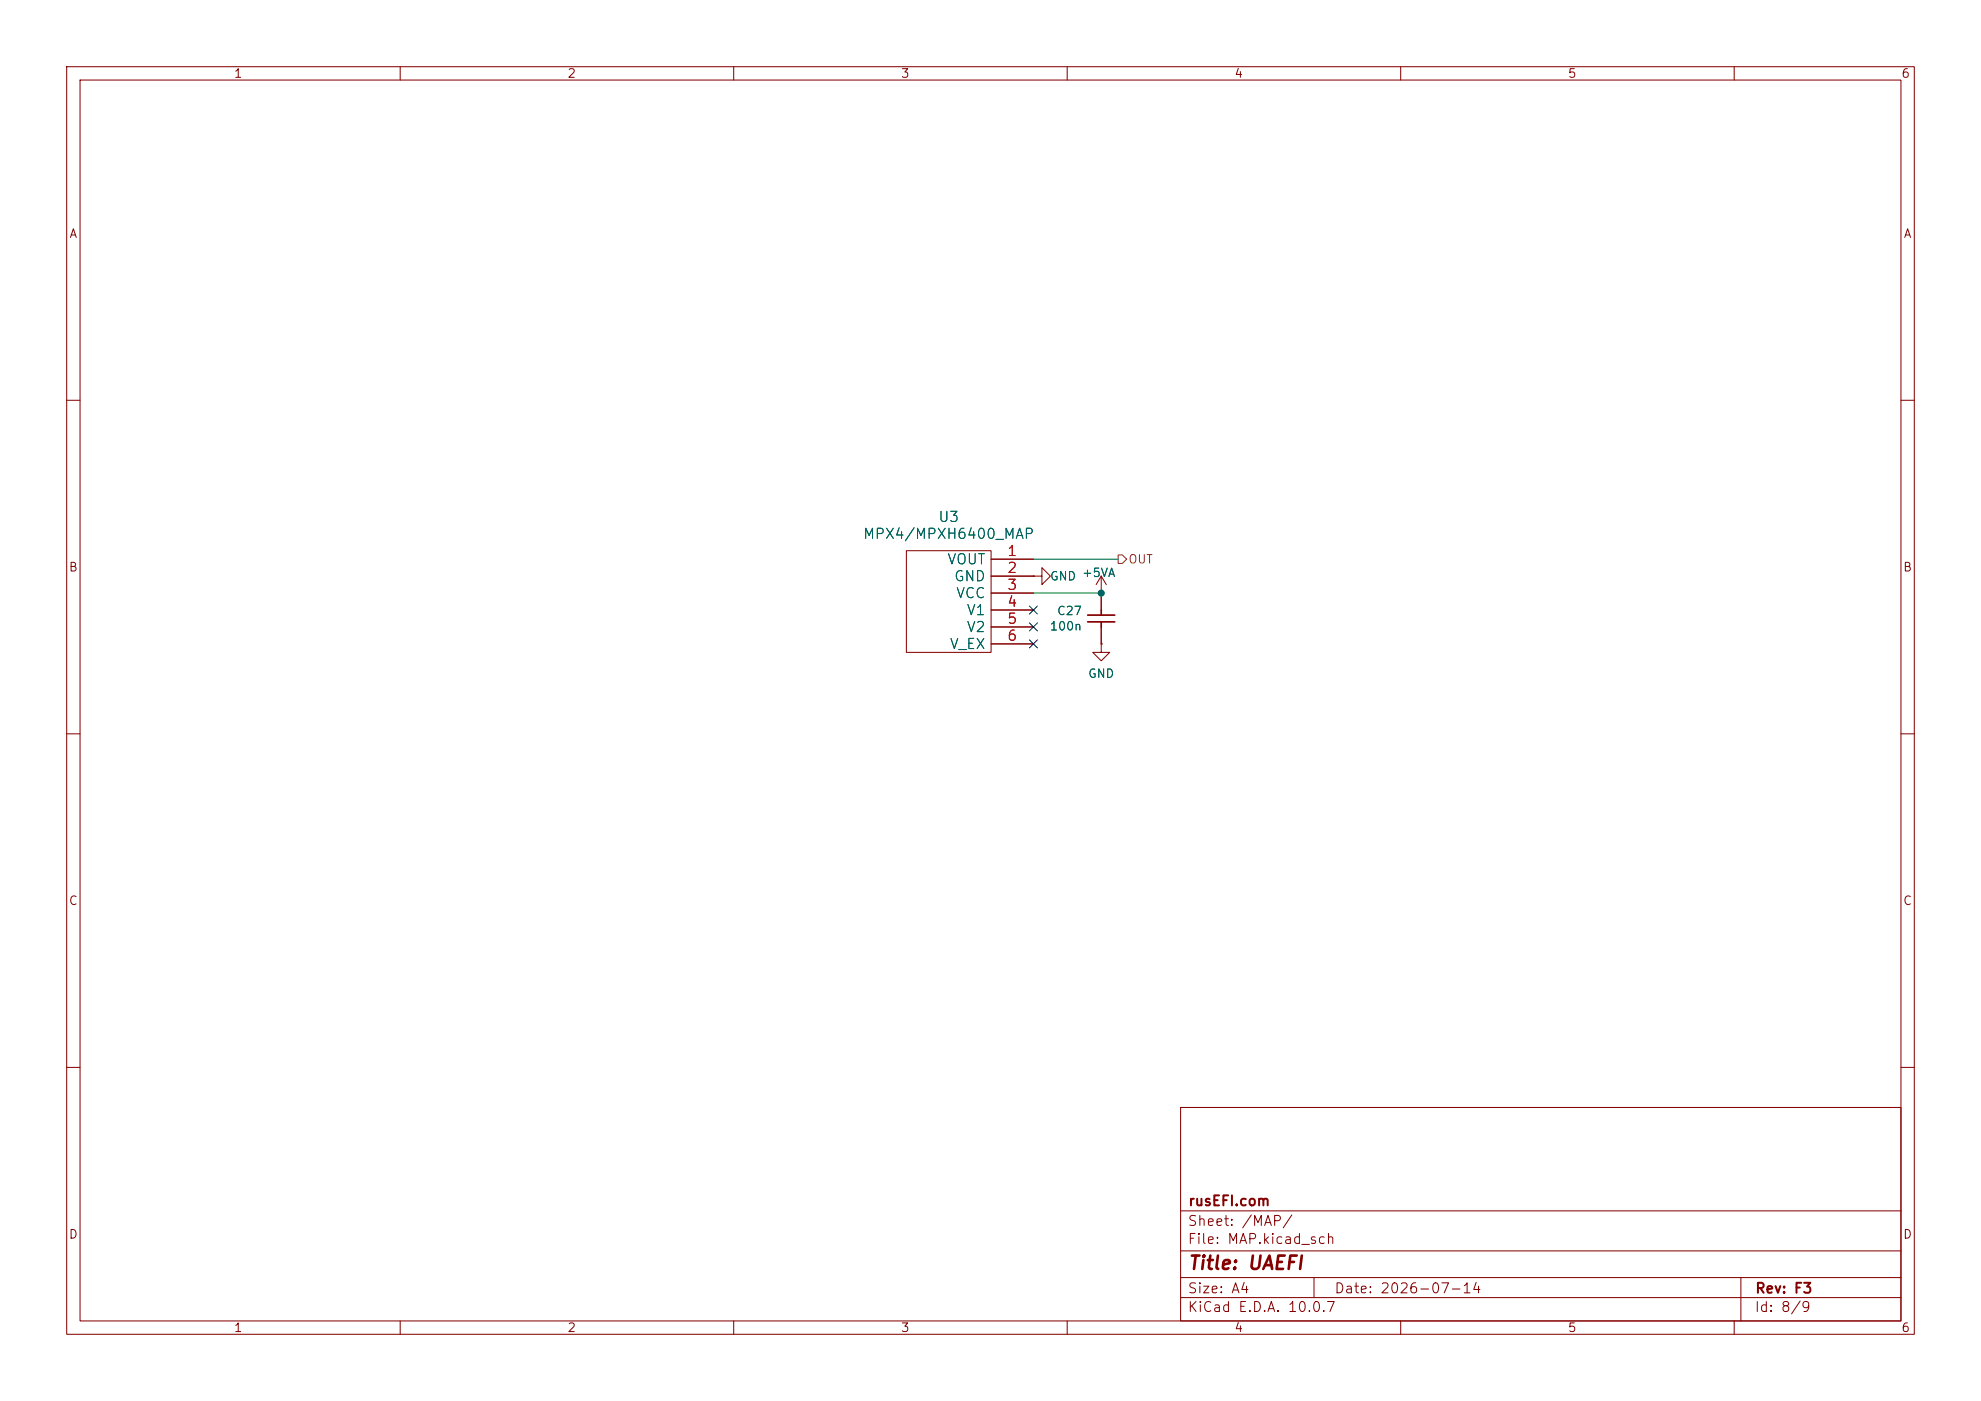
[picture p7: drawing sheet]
<svg xmlns="http://www.w3.org/2000/svg" width="297mm" height="210mm" viewBox="0 0 297 210" stroke-linecap="round" stroke-linejoin="round" font-family="sans-serif">
<g fill="none" stroke="#840000" stroke-width=".15">
<path d="M10 10h277v190h-277zM12 12h273v186h-273zM60 10v2M110 10v2M160 10v2M210 10v2M260 10v2M10 60h2M285 60h2M135.9 82.6h12.7v15.2h-12.7zM148.6 83.8h6.3M148.6 86.4h6.3"/>
<path d="M148.6 88.9h6.3M148.6 91.4h6.3M148.6 94h6.3M148.6 96.5h6.3M154.9 86.4h1.3v1.2l1.3-1.2-1.3-1.3v1.3M154.9 86.4h.1M165.1 96.5v1.3h-1.3l1.3 1.3 1.3-1.3h-1.3M165.1 96.5h.1M165.1 88.9h.1M165.1 86.4l.8 1.2M165.1 86.4l-.8 1.2M165.1 86.4v5"/>
<path d="M165.1 94v2.5M10 110h2M285 110h2M10 160h2M177 166h108v32h-108zM285 160h2M60 198v2M110 198v2M160 198v2M177 194.5h108M177 191.5h108M177 187.5h108"/>
<path d="M177 181.5h108M197 191.5v3M210 198v2M260 198v2M261 191.5v6.5"/>
</g>
<path d="M163.1 93.2h4M163.1 92.2h4M165.1 91.4v.8M165.1 93.2v.8" fill="none" stroke="#840000" stroke-width=".25"/>
<path d="M167.6 83.2h.7l.6 .6-.6 .7h-.7z" fill="none" stroke="#725600" stroke-width=".15"/>
<path d="M154.9 88.9h10.2M154.9 83.8h12.7" fill="none" stroke="#009600" stroke-width=".15"/>
<path d="M154.3 90.8l1.2 1.2M154.3 93.4l1.2 1.2M154.3 95.9l1.2 1.2M155.5 90.8l-1.2 1.2M155.5 93.4l-1.2 1.2M155.5 95.9l-1.2 1.2" fill="none" stroke="#000084" stroke-width=".15"/>
<circle cx="165.1" cy="88.9" r=".46" fill="#009600" stroke="#009600" stroke-width=".15"/>
<text font-size="2" fill="#840000" x="178" y="190.8">Title: UAEFI</text>
<g font-size="1.5" fill="#006464">
<text x="129.3" y="81.2">MPX4/MPXH6400_MAP</text>
<text x="140.6" y="78.6">U3</text>
<text x="141.9" y="85">VOUT</text>
<text x="142.9" y="87.5">GND</text>
<text x="143.2" y="90.1">VCC</text>
<text x="144.8" y="92.6">V1</text>
<text x="144.8" y="95.1">V2</text>
<text x="142.3" y="97.7">V_EX</text>
</g>
<g font-size="1.5" fill="#a90000">
<text x="150.9" y="83.7">1</text>
<text x="150.9" y="86.3">2</text>
<text x="150.9" y="88.8">3</text>
<text x="150.9" y="91.4">4</text>
<text x="150.9" y="93.9">5</text>
<text x="150.9" y="96.4">6</text>
</g>
<g font-size="1.5" fill="#840000">
<text x="178" y="184.1">Sheet: /MAP/</text>
<text x="178" y="181.1">rusEFI.com</text>
<text x="178" y="186.8">File: MAP.kicad_sch</text>
<text x="178" y="197">KiCad E.D.A. 10.0.7</text>
<text x="178" y="194.2">Size: A4</text>
<text x="200" y="194.2">Date: 2026-07-14</text>
<text x="263" y="197">Id: 8/9</text>
<text x="263" y="194.2">Rev: F3</text>
</g>
<g font-size="1.3" fill="#840000">
<text x="35" y="12">1</text>
<text x="85" y="12">2</text>
<text x="135" y="12">3</text>
<text x="185" y="12">4</text>
<text x="235" y="12">5</text>
<text x="285" y="12">6</text>
<text x="10.3" y="36">A</text>
<text x="285.3" y="36">A</text>
<text x="10.2" y="86">B</text>
<text x="285.2" y="86">B</text>
<text x="10.2" y="136">C</text>
<text x="285.2" y="136">C</text>
<text x="10.2" y="186">D</text>
<text x="285.2" y="186">D</text>
<text x="35" y="200">1</text>
<text x="85" y="200">2</text>
<text x="135" y="200">3</text>
<text x="185" y="200">4</text>
<text x="235" y="200">5</text>
<text x="285" y="200">6</text>
</g>
<g font-size="1.3" fill="#006464">
<text x="157.3" y="87.3">GND</text>
<text x="162.1" y="86.8">+5VA</text>
<text x="157.3" y="94.8">100n</text>
<text x="158.4" y="92.5">C27</text>
<text x="163" y="101.9">GND</text>
</g>
<text font-size="1.3" fill="#725600" x="169.1" y="84.8">OUT</text>
</svg>
